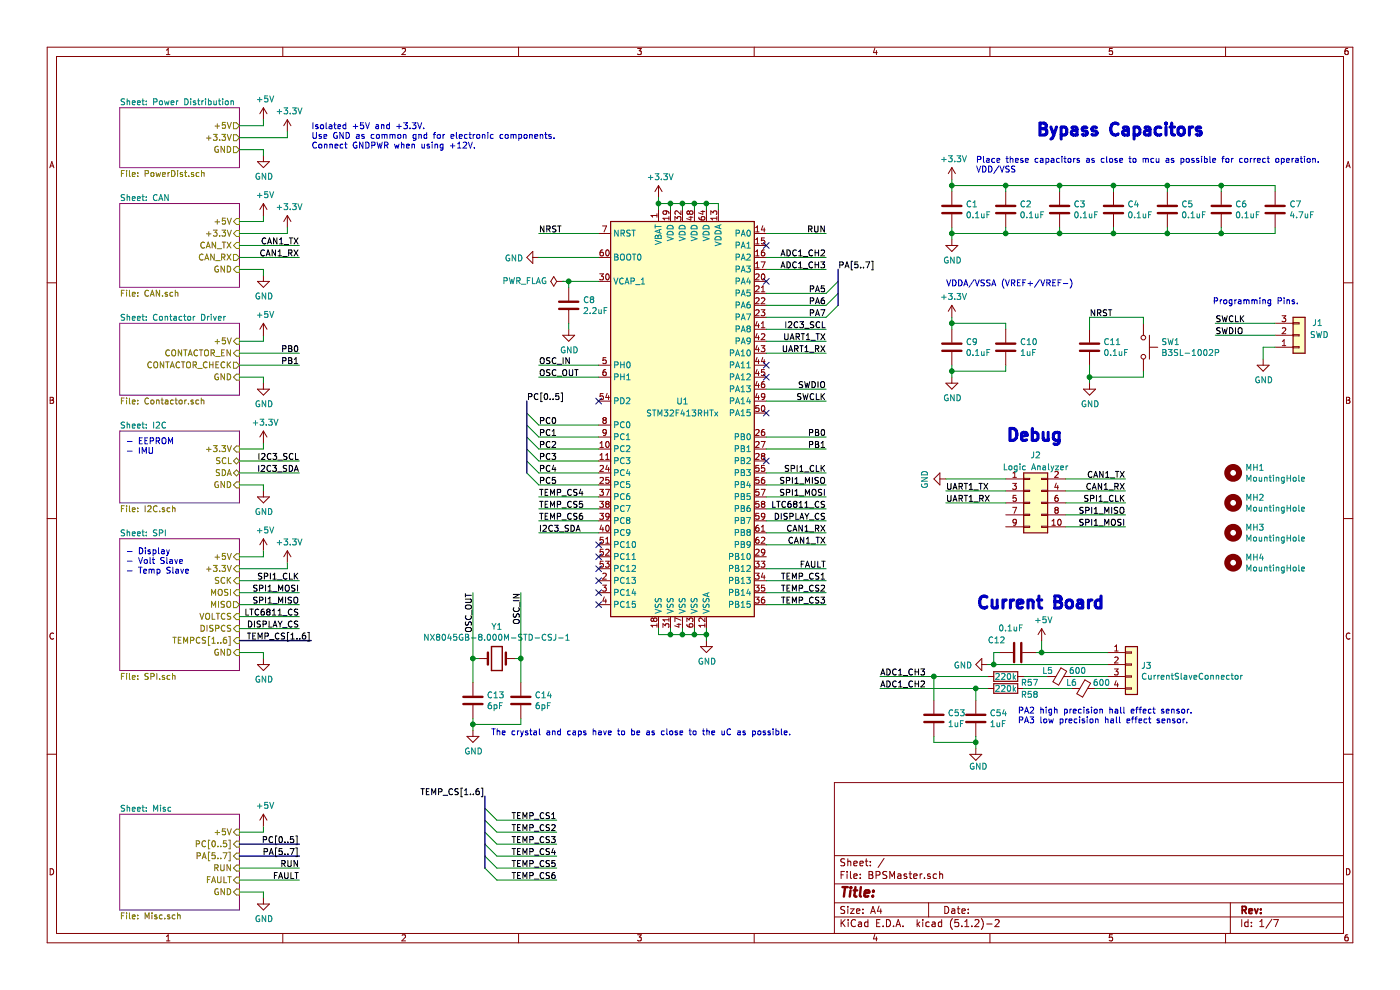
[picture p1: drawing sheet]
EESchema Schematic File Version 4
LIBS:BPSMaster-cache
EELAYER 29 0
EELAYER END
$Descr A4 11693 8268
encoding utf-8
Sheet 1 7
Title ""
Date ""
Rev ""
Comp ""
Comment1 ""
Comment2 ""
Comment3 ""
Comment4 ""
$EndDescr
$Comp
L MCU_ST_STM32F4:STM32F413RHTx U1
U 1 1
P 5700 3450
F 0 "U1" H 5700 3550 50  0000 C CNN
F 1 "STM32F413RHTx" H 5700 3450 50  0000 C CNN
F 2 "Package_QFP:LQFP-64_10x10mm_P0.5mm" H 5100 1750 50  0001 R CNN
F 3 "http://www.st.com/st-web-ui/static/active/en/resource/technical/document/datasheet/DM00282249.pdf" H 5700 3450 50  0001 C CNN
	1    5700 3450
	1    0    0    -1  
$EndComp
$Comp
L power:+3.3V #PWR04
U 1 1
P 7950 1500
F 0 "#PWR04" H 7950 1350 50  0001 C CNN
F 1 "+3.3V" H 7965 1673 50  0000 C CNN
F 2 "" H 7950 1500 50  0001 C CNN
F 3 "" H 7950 1500 50  0001 C CNN
	1    7950 1500
	1    0    0    -1  
$EndComp
$Comp
L Device:C C1
U 1 1
P 7950 1750
F 0 "C1" H 8065 1796 50  0000 L CNN
F 1 "0.1uF" H 8065 1705 50  0000 L CNN
F 2 "Capacitor_SMD:C_0805_2012Metric" H 7988 1600 50  0001 C CNN
F 3 "~" H 7950 1750 50  0001 C CNN
	1    7950 1750
	1    0    0    -1  
$EndComp
$Comp
L Device:C C2
U 1 1
P 8400 1750
F 0 "C2" H 8515 1796 50  0000 L CNN
F 1 "0.1uF" H 8515 1705 50  0000 L CNN
F 2 "Capacitor_SMD:C_0805_2012Metric" H 8438 1600 50  0001 C CNN
F 3 "~" H 8400 1750 50  0001 C CNN
	1    8400 1750
	1    0    0    -1  
$EndComp
$Comp
L Device:C C3
U 1 1
P 8850 1750
F 0 "C3" H 8965 1796 50  0000 L CNN
F 1 "0.1uF" H 8965 1705 50  0000 L CNN
F 2 "Capacitor_SMD:C_0805_2012Metric" H 8888 1600 50  0001 C CNN
F 3 "~" H 8850 1750 50  0001 C CNN
	1    8850 1750
	1    0    0    -1  
$EndComp
$Comp
L Device:C C4
U 1 1
P 9300 1750
F 0 "C4" H 9415 1796 50  0000 L CNN
F 1 "0.1uF" H 9415 1705 50  0000 L CNN
F 2 "Capacitor_SMD:C_0805_2012Metric" H 9338 1600 50  0001 C CNN
F 3 "~" H 9300 1750 50  0001 C CNN
	1    9300 1750
	1    0    0    -1  
$EndComp
$Comp
L Device:C C5
U 1 1
P 9750 1750
F 0 "C5" H 9865 1796 50  0000 L CNN
F 1 "0.1uF" H 9865 1705 50  0000 L CNN
F 2 "Capacitor_SMD:C_0805_2012Metric" H 9788 1600 50  0001 C CNN
F 3 "~" H 9750 1750 50  0001 C CNN
	1    9750 1750
	1    0    0    -1  
$EndComp
$Comp
L Device:C C6
U 1 1
P 10200 1750
F 0 "C6" H 10315 1796 50  0000 L CNN
F 1 "0.1uF" H 10315 1705 50  0000 L CNN
F 2 "Capacitor_SMD:C_0805_2012Metric" H 10238 1600 50  0001 C CNN
F 3 "~" H 10200 1750 50  0001 C CNN
	1    10200 1750
	1    0    0    -1  
$EndComp
$Comp
L Device:C C7
U 1 1
P 10650 1750
F 0 "C7" H 10768 1796 50  0000 L CNN
F 1 "4.7uF" H 10768 1705 50  0000 L CNN
F 2 "Capacitor_SMD:C_0805_2012Metric" H 10688 1600 50  0001 C CNN
F 3 "~" H 10650 1750 50  0001 C CNN
	1    10650 1750
	1    0    0    -1  
$EndComp
Wire Wire Line
	7950 1500 7950 1550
Wire Wire Line
	7950 1550 8400 1550
Wire Wire Line
	10650 1550 10650 1600
Connection ~ 7950 1550
Wire Wire Line
	7950 1550 7950 1600
Wire Wire Line
	10200 1600 10200 1550
Connection ~ 10200 1550
Wire Wire Line
	10200 1550 10650 1550
Wire Wire Line
	9750 1600 9750 1550
Connection ~ 9750 1550
Wire Wire Line
	9750 1550 10200 1550
Wire Wire Line
	9300 1550 9300 1600
Connection ~ 9300 1550
Wire Wire Line
	9300 1550 9750 1550
Wire Wire Line
	8850 1600 8850 1550
Connection ~ 8850 1550
Wire Wire Line
	8850 1550 9300 1550
Wire Wire Line
	8400 1600 8400 1550
Connection ~ 8400 1550
Wire Wire Line
	8400 1550 8850 1550
Text Notes 8150 1450 0    50   ~ 0
Place these capacitors as close to mcu as possible for correct operation.\nVDD/VSS
Wire Wire Line
	7950 1900 7950 1950
Wire Wire Line
	7950 1950 8400 1950
Wire Wire Line
	10650 1950 10650 1900
Wire Wire Line
	10200 1900 10200 1950
Connection ~ 10200 1950
Wire Wire Line
	10200 1950 10650 1950
Wire Wire Line
	9750 1900 9750 1950
Connection ~ 9750 1950
Wire Wire Line
	9750 1950 10200 1950
Wire Wire Line
	9300 1900 9300 1950
Connection ~ 9300 1950
Wire Wire Line
	9300 1950 9750 1950
Wire Wire Line
	8850 1900 8850 1950
Connection ~ 8850 1950
Wire Wire Line
	8850 1950 9300 1950
Wire Wire Line
	8400 1900 8400 1950
Connection ~ 8400 1950
Wire Wire Line
	8400 1950 8850 1950
$Comp
L power:GND #PWR08
U 1 1
P 7950 2000
F 0 "#PWR08" H 7950 1750 50  0001 C CNN
F 1 "GND" H 7955 1827 50  0000 C CNN
F 2 "" H 7950 2000 50  0001 C CNN
F 3 "" H 7950 2000 50  0001 C CNN
	1    7950 2000
	1    0    0    -1  
$EndComp
Wire Wire Line
	7950 2000 7950 1950
Connection ~ 7950 1950
$Comp
L power:+3.3V #PWR011
U 1 1
P 7950 2650
F 0 "#PWR011" H 7950 2500 50  0001 C CNN
F 1 "+3.3V" H 7965 2823 50  0000 C CNN
F 2 "" H 7950 2650 50  0001 C CNN
F 3 "" H 7950 2650 50  0001 C CNN
	1    7950 2650
	1    0    0    -1  
$EndComp
$Comp
L Device:C C9
U 1 1
P 7950 2900
F 0 "C9" H 8065 2946 50  0000 L CNN
F 1 "0.1uF" H 8065 2855 50  0000 L CNN
F 2 "Capacitor_SMD:C_0805_2012Metric" H 7988 2750 50  0001 C CNN
F 3 "~" H 7950 2900 50  0001 C CNN
	1    7950 2900
	1    0    0    -1  
$EndComp
Wire Wire Line
	7950 2650 7950 2700
Wire Wire Line
	7950 2700 8400 2700
Connection ~ 7950 2700
Wire Wire Line
	7950 2700 7950 2750
Wire Wire Line
	8400 2750 8400 2700
Text Notes 7900 2400 0    50   ~ 0
VDDA/VSSA (VREF+/VREF-)
Wire Wire Line
	7950 3050 7950 3100
Wire Wire Line
	7950 3100 8400 3100
Wire Wire Line
	8400 3050 8400 3100
$Comp
L power:GND #PWR015
U 1 1
P 7950 3150
F 0 "#PWR015" H 7950 2900 50  0001 C CNN
F 1 "GND" H 7955 2977 50  0000 C CNN
F 2 "" H 7950 3150 50  0001 C CNN
F 3 "" H 7950 3150 50  0001 C CNN
	1    7950 3150
	1    0    0    -1  
$EndComp
Wire Wire Line
	7950 3150 7950 3100
Connection ~ 7950 3100
$Comp
L Device:C C10
U 1 1
P 8400 2900
F 0 "C10" H 8518 2946 50  0000 L CNN
F 1 "1uF" H 8518 2855 50  0000 L CNN
F 2 "Capacitor_SMD:C_0805_2012Metric" H 8438 2750 50  0001 C CNN
F 3 "~" H 8400 2900 50  0001 C CNN
	1    8400 2900
	1    0    0    -1  
$EndComp
$Comp
L power:GND #PWR024
U 1 1
P 5900 5350
F 0 "#PWR024" H 5900 5100 50  0001 C CNN
F 1 "GND" H 5905 5177 50  0000 C CNN
F 2 "" H 5900 5350 50  0001 C CNN
F 3 "" H 5900 5350 50  0001 C CNN
	1    5900 5350
	1    0    0    -1  
$EndComp
Wire Wire Line
	5900 5350 5900 5300
Wire Wire Line
	5900 5300 5800 5300
Wire Wire Line
	5500 5300 5500 5250
Connection ~ 5900 5300
Wire Wire Line
	5900 5300 5900 5250
Wire Wire Line
	5600 5250 5600 5300
Connection ~ 5600 5300
Wire Wire Line
	5600 5300 5500 5300
Wire Wire Line
	5700 5250 5700 5300
Connection ~ 5700 5300
Wire Wire Line
	5700 5300 5600 5300
Wire Wire Line
	5800 5250 5800 5300
Connection ~ 5800 5300
Wire Wire Line
	5800 5300 5700 5300
$Comp
L power:+3.3V #PWR05
U 1 1
P 5500 1650
F 0 "#PWR05" H 5500 1500 50  0001 C CNN
F 1 "+3.3V" H 5515 1823 50  0000 C CNN
F 2 "" H 5500 1650 50  0001 C CNN
F 3 "" H 5500 1650 50  0001 C CNN
	1    5500 1650
	1    0    0    -1  
$EndComp
Wire Wire Line
	5500 1750 5500 1700
Wire Wire Line
	5500 1700 5600 1700
Wire Wire Line
	6000 1700 6000 1750
Connection ~ 5500 1700
Wire Wire Line
	5500 1700 5500 1650
Wire Wire Line
	5600 1750 5600 1700
Connection ~ 5600 1700
Wire Wire Line
	5600 1700 5700 1700
Wire Wire Line
	5700 1750 5700 1700
Connection ~ 5700 1700
Wire Wire Line
	5700 1700 5800 1700
Wire Wire Line
	5800 1750 5800 1700
Connection ~ 5800 1700
Wire Wire Line
	5800 1700 5900 1700
Wire Wire Line
	5900 1750 5900 1700
Connection ~ 5900 1700
Wire Wire Line
	5900 1700 6000 1700
$Comp
L Device:C C8
U 1 1
P 4750 2550
F 0 "C8" H 4868 2596 50  0000 L CNN
F 1 "2.2uF" H 4868 2505 50  0000 L CNN
F 2 "Capacitor_SMD:C_0805_2012Metric" H 4788 2400 50  0001 C CNN
F 3 "~" H 4750 2550 50  0001 C CNN
F 4 "Low ESR <1Ohm" H 4750 2550 50  0001 C CNN "Note"
	1    4750 2550
	1    0    0    -1  
$EndComp
Wire Wire Line
	4750 2400 4750 2350
$Comp
L power:GND #PWR012
U 1 1
P 4750 2750
F 0 "#PWR012" H 4750 2500 50  0001 C CNN
F 1 "GND" H 4755 2577 50  0000 C CNN
F 2 "" H 4750 2750 50  0001 C CNN
F 3 "" H 4750 2750 50  0001 C CNN
	1    4750 2750
	1    0    0    -1  
$EndComp
Wire Wire Line
	4750 2750 4750 2700
$Comp
L power:GND #PWR09
U 1 1
P 4500 2150
F 0 "#PWR09" H 4500 1900 50  0001 C CNN
F 1 "GND" V 4505 2022 50  0000 R CNN
F 2 "" H 4500 2150 50  0001 C CNN
F 3 "" H 4500 2150 50  0001 C CNN
	1    4500 2150
	0    1    1    0   
$EndComp
Wire Wire Line
	4500 2150 5000 2150
Wire Wire Line
	4750 2350 5000 2350
Wire Wire Line
	5000 3050 4500 3050
Wire Wire Line
	6900 3350 6400 3350
Text Label 4500 3150 0    50   ~ 0
OSC_OUT
Text Label 4500 3050 0    50   ~ 0
OSC_IN
Wire Wire Line
	5000 3150 4500 3150
Wire Wire Line
	6400 3250 6900 3250
Text Label 6900 3250 2    50   ~ 0
SWDIO
Text Label 6900 3350 2    50   ~ 0
SWCLK
Wire Wire Line
	6400 2850 6900 2850
Wire Wire Line
	6400 2950 6900 2950
Text Label 6900 2850 2    50   ~ 0
UART1_TX
Text Label 6900 2950 2    50   ~ 0
UART1_RX
Wire Wire Line
	6400 4450 6900 4450
Text Label 6900 4450 2    50   ~ 0
CAN1_RX
Wire Wire Line
	6400 4550 6900 4550
Text Label 6900 4550 2    50   ~ 0
CAN1_TX
Wire Wire Line
	6400 3950 6900 3950
Wire Wire Line
	6400 4050 6900 4050
Wire Wire Line
	6400 4150 6900 4150
Wire Wire Line
	6400 4250 6900 4250
Text Label 6900 3950 2    50   ~ 0
SPI1_CLK
Text Label 6900 4050 2    50   ~ 0
SPI1_MISO
Text Label 6900 4150 2    50   ~ 0
SPI1_MOSI
Text Label 6900 4250 2    50   ~ 0
LTC6811_CS
Wire Wire Line
	5000 4450 4500 4450
Wire Wire Line
	6400 2750 6900 2750
Text Label 6900 2750 2    50   ~ 0
I2C3_SCL
Text Label 4500 4450 0    50   ~ 0
I2C3_SDA
Wire Wire Line
	6400 2150 6900 2150
Wire Wire Line
	6400 2250 6900 2250
Text Label 6900 2150 2    50   ~ 0
ADC1_CH2
Text Label 6900 2250 2    50   ~ 0
ADC1_CH3
Text Notes 8500 6050 0    50   ~ 0
PA2 high precision hall effect sensor.\nPA3 low precision hall effect sensor.
$Sheet
S 1000 900  1000 500 
U 5C29E573
F0 "Power Distribution" 50
F1 "PowerDist.sch" 50
F2 "+3.3V" O R 2000 1150 50 
F3 "GND" O R 2000 1250 50 
F4 "+5V" O R 2000 1050 50 
$EndSheet
$Sheet
S 1000 1700 1000 700 
U 5C2F0362
F0 "CAN" 50
F1 "CAN.sch" 50
F2 "CAN_TX" I R 2000 2050 50 
F3 "CAN_RX" O R 2000 2150 50 
F4 "GND" I R 2000 2250 50 
F5 "+3.3V" I R 2000 1950 50 
F6 "+5V" I R 2000 1850 50 
$EndSheet
$Comp
L power:GND #PWR03
U 1 1
P 2200 1300
F 0 "#PWR03" H 2200 1050 50  0001 C CNN
F 1 "GND" H 2205 1127 50  0000 C CNN
F 2 "" H 2200 1300 50  0001 C CNN
F 3 "" H 2200 1300 50  0001 C CNN
	1    2200 1300
	1    0    0    -1  
$EndComp
Wire Wire Line
	2200 1300 2200 1250
Wire Wire Line
	2200 1250 2000 1250
$Comp
L power:+3.3V #PWR02
U 1 1
P 2400 1100
F 0 "#PWR02" H 2400 950 50  0001 C CNN
F 1 "+3.3V" H 2415 1273 50  0000 C CNN
F 2 "" H 2400 1100 50  0001 C CNN
F 3 "" H 2400 1100 50  0001 C CNN
	1    2400 1100
	1    0    0    -1  
$EndComp
Wire Wire Line
	2400 1100 2400 1150
$Comp
L power:GND #PWR010
U 1 1
P 2200 2300
F 0 "#PWR010" H 2200 2050 50  0001 C CNN
F 1 "GND" H 2205 2127 50  0000 C CNN
F 2 "" H 2200 2300 50  0001 C CNN
F 3 "" H 2200 2300 50  0001 C CNN
	1    2200 2300
	1    0    0    -1  
$EndComp
Wire Wire Line
	2200 2300 2200 2250
Wire Wire Line
	2200 2250 2000 2250
$Comp
L power:+5V #PWR01
U 1 1
P 2200 1000
F 0 "#PWR01" H 2200 850 50  0001 C CNN
F 1 "+5V" H 2215 1173 50  0000 C CNN
F 2 "" H 2200 1000 50  0001 C CNN
F 3 "" H 2200 1000 50  0001 C CNN
	1    2200 1000
	1    0    0    -1  
$EndComp
Wire Wire Line
	2000 1050 2200 1050
Wire Wire Line
	2200 1050 2200 1000
Wire Wire Line
	2000 1150 2400 1150
$Sheet
S 1000 2700 1000 600 
U 5C38C674
F0 "Contactor Driver" 50
F1 "Contactor.sch" 50
F2 "CONTACTOR_CHECK" O R 2000 3050 50 
F3 "CONTACTOR_EN" I R 2000 2950 50 
F4 "GND" I R 2000 3150 50 
F5 "+5V" I R 2000 2850 50 
$EndSheet
$Comp
L power:+3.3V #PWR07
U 1 1
P 2400 1900
F 0 "#PWR07" H 2400 1750 50  0001 C CNN
F 1 "+3.3V" H 2415 2073 50  0000 C CNN
F 2 "" H 2400 1900 50  0001 C CNN
F 3 "" H 2400 1900 50  0001 C CNN
	1    2400 1900
	1    0    0    -1  
$EndComp
Wire Wire Line
	2400 1900 2400 1950
Wire Wire Line
	2000 1950 2400 1950
Text Notes 2600 1250 0    50   ~ 0
Isolated +5V and +3.3V.\nUse GND as common gnd for electronic components.\nConnect GNDPWR when using +12V.
$Comp
L power:GND #PWR016
U 1 1
P 2200 3200
F 0 "#PWR016" H 2200 2950 50  0001 C CNN
F 1 "GND" H 2205 3027 50  0000 C CNN
F 2 "" H 2200 3200 50  0001 C CNN
F 3 "" H 2200 3200 50  0001 C CNN
	1    2200 3200
	1    0    0    -1  
$EndComp
Wire Wire Line
	2200 3200 2200 3150
Wire Wire Line
	2200 3150 2000 3150
$Comp
L Device:C C11
U 1 1
P 9100 2900
F 0 "C11" H 9215 2946 50  0000 L CNN
F 1 "0.1uF" H 9215 2855 50  0000 L CNN
F 2 "Capacitor_SMD:C_0805_2012Metric" H 9138 2750 50  0001 C CNN
F 3 "~" H 9100 2900 50  0001 C CNN
	1    9100 2900
	1    0    0    -1  
$EndComp
Wire Wire Line
	9100 2650 9550 2650
Wire Wire Line
	9100 3150 9550 3150
$Comp
L power:GND #PWR017
U 1 1
P 9100 3200
F 0 "#PWR017" H 9100 2950 50  0001 C CNN
F 1 "GND" H 9105 3027 50  0000 C CNN
F 2 "" H 9100 3200 50  0001 C CNN
F 3 "" H 9100 3200 50  0001 C CNN
	1    9100 3200
	1    0    0    -1  
$EndComp
Wire Wire Line
	9100 3200 9100 3150
Connection ~ 9100 3150
$Comp
L Switch:SW_Push SW1
U 1 1
P 9550 2900
F 0 "SW1" V 9504 3048 50  0000 L CNN
F 1 "B3SL-1002P" V 9595 3048 50  0000 L CNN
F 2 "Button_Switch_SMD:SW_SPST_B3SL-1002P" H 9550 3100 50  0001 C CNN
F 3 "" H 9550 3100 50  0001 C CNN
	1    9550 2900
	0    1    1    0   
$EndComp
Wire Wire Line
	9100 3050 9100 3150
Wire Wire Line
	9100 2650 9100 2750
Wire Wire Line
	9550 2650 9550 2700
Wire Wire Line
	9550 3100 9550 3150
Wire Wire Line
	5000 1950 4500 1950
Text Label 4500 1950 0    50   ~ 0
NRST
Text Label 9100 2650 0    50   ~ 0
NRST
$Sheet
S 1000 3600 1000 600 
U 5C350CEA
F0 "I2C" 50
F1 "I2C.sch" 50
F2 "SDA" B R 2000 3950 50 
F3 "SCL" B R 2000 3850 50 
F4 "GND" I R 2000 4050 50 
F5 "+3.3V" I R 2000 3750 50 
$EndSheet
$Comp
L power:GND #PWR021
U 1 1
P 2200 4100
F 0 "#PWR021" H 2200 3850 50  0001 C CNN
F 1 "GND" H 2205 3927 50  0000 C CNN
F 2 "" H 2200 4100 50  0001 C CNN
F 3 "" H 2200 4100 50  0001 C CNN
	1    2200 4100
	1    0    0    -1  
$EndComp
Wire Wire Line
	2200 4100 2200 4050
Wire Wire Line
	2200 4050 2000 4050
$Comp
L power:+3.3V #PWR018
U 1 1
P 2200 3700
F 0 "#PWR018" H 2200 3550 50  0001 C CNN
F 1 "+3.3V" H 2215 3873 50  0000 C CNN
F 2 "" H 2200 3700 50  0001 C CNN
F 3 "" H 2200 3700 50  0001 C CNN
	1    2200 3700
	1    0    0    -1  
$EndComp
Wire Wire Line
	2200 3700 2200 3750
Wire Wire Line
	2000 3950 2500 3950
Text Label 2500 3950 2    50   ~ 0
I2C3_SDA
Wire Wire Line
	2200 3750 2000 3750
Wire Wire Line
	2000 3850 2500 3850
Text Label 2500 3850 2    50   ~ 0
I2C3_SCL
Wire Wire Line
	6400 3650 6900 3650
Wire Wire Line
	6900 3750 6400 3750
Text Label 6900 3650 2    50   ~ 0
PB0
Text Label 6900 3750 2    50   ~ 0
PB1
Wire Wire Line
	2000 2150 2500 2150
Text Label 2500 2150 2    50   ~ 0
CAN1_RX
Wire Wire Line
	2000 2050 2500 2050
Text Label 2500 2050 2    50   ~ 0
CAN1_TX
$Comp
L Device:Crystal Y1
U 1 1
P 4150 5500
F 0 "Y1" H 4150 5768 50  0000 C CNN
F 1 "NX8045GB-8.000M-STD-CSJ-1" H 4150 5677 50  0000 C CNN
F 2 "UTSVT_BPS:NX8045GB-8.000M-STD-CSJ-1" H 4150 5500 50  0001 C CNN
F 3 "~" H 4150 5500 50  0001 C CNN
	1    4150 5500
	1    0    0    -1  
$EndComp
Wire Wire Line
	4000 5500 3950 5500
Wire Wire Line
	4300 5500 4350 5500
$Comp
L Device:C C14
U 1 1
P 4350 5850
F 0 "C14" H 4465 5896 50  0000 L CNN
F 1 "6pF" H 4465 5805 50  0000 L CNN
F 2 "Capacitor_SMD:C_0805_2012Metric" H 4388 5700 50  0001 C CNN
F 3 "~" H 4350 5850 50  0001 C CNN
	1    4350 5850
	1    0    0    -1  
$EndComp
$Comp
L Device:C C13
U 1 1
P 3950 5850
F 0 "C13" H 4065 5896 50  0000 L CNN
F 1 "6pF" H 4065 5805 50  0000 L CNN
F 2 "Capacitor_SMD:C_0805_2012Metric" H 3988 5700 50  0001 C CNN
F 3 "~" H 3950 5850 50  0001 C CNN
	1    3950 5850
	1    0    0    -1  
$EndComp
Wire Wire Line
	4350 5500 4350 5700
Connection ~ 4350 5500
$Comp
L power:GND #PWR028
U 1 1
P 3950 6100
F 0 "#PWR028" H 3950 5850 50  0001 C CNN
F 1 "GND" H 3955 5927 50  0000 C CNN
F 2 "" H 3950 6100 50  0001 C CNN
F 3 "" H 3950 6100 50  0001 C CNN
	1    3950 6100
	1    0    0    -1  
$EndComp
Wire Wire Line
	3950 6050 4350 6050
Wire Wire Line
	4350 6050 4350 6000
Text Notes 4100 6150 0    50   ~ 0
The crystal and caps have to be as close to the uC as possible.
$Comp
L Connector_Generic:Conn_02x05_Odd_Even J2
U 1 1
P 8600 4200
F 0 "J2" H 8650 4600 50  0000 C CNN
F 1 "Logic Analyzer" H 8650 4500 50  0000 C CNN
F 2 "Connector_PinHeader_2.54mm:PinHeader_2x05_P2.54mm_Vertical" H 8600 4200 50  0001 C CNN
F 3 "~" H 8600 4200 50  0001 C CNN
	1    8600 4200
	1    0    0    -1  
$EndComp
$Comp
L power:GND #PWR019
U 1 1
P 7900 4000
F 0 "#PWR019" H 7900 3750 50  0001 C CNN
F 1 "GND" H 7905 3827 50  0000 C CNN
F 2 "" H 7900 4000 50  0001 C CNN
F 3 "" H 7900 4000 50  0001 C CNN
	1    7900 4000
	0    1    1    0   
$EndComp
Wire Wire Line
	7900 4000 8400 4000
Wire Wire Line
	8900 4200 9400 4200
Wire Wire Line
	8900 4300 9400 4300
Wire Wire Line
	8900 4400 9400 4400
Text Label 9400 4200 2    50   ~ 0
SPI1_CLK
Text Label 9400 4300 2    50   ~ 0
SPI1_MISO
Text Label 9400 4400 2    50   ~ 0
SPI1_MOSI
Wire Wire Line
	6400 4350 6900 4350
Text Label 6900 4350 2    50   ~ 0
DISPLAY_CS
Wire Wire Line
	8400 4100 7900 4100
Wire Wire Line
	8400 4200 7900 4200
Text Label 7900 4100 0    50   ~ 0
UART1_TX
Text Label 7900 4200 0    50   ~ 0
UART1_RX
Wire Wire Line
	8900 4100 9400 4100
Text Label 9400 4100 2    50   ~ 0
CAN1_RX
Wire Wire Line
	8900 4000 9400 4000
Text Label 9400 4000 2    50   ~ 0
CAN1_TX
Wire Wire Line
	5000 4050 4500 4050
Wire Wire Line
	4500 3950 5000 3950
Wire Wire Line
	5000 3850 4500 3850
Wire Wire Line
	4500 3750 5000 3750
Wire Wire Line
	5000 3650 4500 3650
Wire Wire Line
	4500 3550 5000 3550
Wire Wire Line
	2000 2950 2500 2950
Wire Wire Line
	2500 3050 2000 3050
Text Label 2500 2950 2    50   ~ 0
PB0
Text Label 2500 3050 2    50   ~ 0
PB1
Text Label 4500 3550 0    50   ~ 0
PC0
Text Label 4500 3650 0    50   ~ 0
PC1
Text Label 4500 3750 0    50   ~ 0
PC2
Text Label 4500 3850 0    50   ~ 0
PC3
Text Label 4500 3950 0    50   ~ 0
PC4
Text Label 4500 4050 0    50   ~ 0
PC5
$Comp
L Connector_Generic:Conn_01x03 J1
U 1 1
P 10850 2800
F 0 "J1" H 11050 2700 50  0000 R CNN
F 1 "SWD" H 11100 2800 50  0000 R CNN
F 2 "Connector_PinHeader_2.54mm:PinHeader_1x03_P2.54mm_Vertical" H 10850 2800 50  0001 C CNN
F 3 "~" H 10850 2800 50  0001 C CNN
	1    10850 2800
	1    0    0    1   
$EndComp
Wire Wire Line
	10150 2700 10650 2700
Wire Wire Line
	10650 2800 10150 2800
Text Label 10150 2800 0    50   ~ 0
SWDIO
Text Label 10150 2700 0    50   ~ 0
SWCLK
Text Notes 10850 2550 2    50   ~ 0
Programming Pins.
$Comp
L power:GND #PWR014
U 1 1
P 10550 3000
F 0 "#PWR014" H 10550 2750 50  0001 C CNN
F 1 "GND" H 10555 2827 50  0000 C CNN
F 2 "" H 10550 3000 50  0001 C CNN
F 3 "" H 10550 3000 50  0001 C CNN
	1    10550 3000
	1    0    0    -1  
$EndComp
Wire Wire Line
	10550 3000 10550 2900
Wire Wire Line
	10550 2900 10650 2900
$Sheet
S 1000 4500 1000 1100
U 5C4C7509
F0 "SPI" 50
F1 "SPI.sch" 50
F2 "MOSI" I R 2000 4950 50 
F3 "MISO" O R 2000 5050 50 
F4 "SCK" I R 2000 4850 50 
F5 "VOLTCS" I R 2000 5150 50 
F6 "GND" I R 2000 5450 50 
F7 "+3.3V" I R 2000 4750 50 
F8 "DISPCS" I R 2000 5250 50 
F9 "+5V" I R 2000 4650 50 
F10 "TEMPCS[1..6]" I R 2000 5350 50 
$EndSheet
$Comp
L power:GND #PWR026
U 1 1
P 2200 5500
F 0 "#PWR026" H 2200 5250 50  0001 C CNN
F 1 "GND" H 2205 5327 50  0000 C CNN
F 2 "" H 2200 5500 50  0001 C CNN
F 3 "" H 2200 5500 50  0001 C CNN
	1    2200 5500
	1    0    0    -1  
$EndComp
Wire Wire Line
	2200 5500 2200 5450
Wire Wire Line
	2200 5450 2000 5450
Wire Wire Line
	2000 4850 2500 4850
Wire Wire Line
	2000 5050 2500 5050
Wire Wire Line
	2000 4950 2500 4950
Wire Wire Line
	2000 5150 2500 5150
Text Label 2500 4850 2    50   ~ 0
SPI1_CLK
Text Label 2500 5050 2    50   ~ 0
SPI1_MISO
Text Label 2500 4950 2    50   ~ 0
SPI1_MOSI
Text Label 2500 5150 2    50   ~ 0
LTC6811_CS
Wire Wire Line
	2000 5250 2500 5250
Text Label 2500 5250 2    50   ~ 0
DISPLAY_CS
$Sheet
S 1000 6800 1000 800 
U 5C392C6A
F0 "Misc" 50
F1 "Misc.sch" 50
F2 "GND" I R 2000 7450 50 
F3 "PC[0..5]" I R 2000 7050 50 
F4 "+5V" I R 2000 6950 50 
F5 "PA[5..7]" I R 2000 7150 50 
F6 "FAULT" I R 2000 7350 50 
F7 "RUN" I R 2000 7250 50 
$EndSheet
$Comp
L power:+3.3V #PWR023
U 1 1
P 2400 4700
F 0 "#PWR023" H 2400 4550 50  0001 C CNN
F 1 "+3.3V" H 2415 4873 50  0000 C CNN
F 2 "" H 2400 4700 50  0001 C CNN
F 3 "" H 2400 4700 50  0001 C CNN
	1    2400 4700
	1    0    0    -1  
$EndComp
Wire Wire Line
	2400 4700 2400 4750
$Comp
L power:+5V #PWR022
U 1 1
P 2200 4600
F 0 "#PWR022" H 2200 4450 50  0001 C CNN
F 1 "+5V" H 2215 4773 50  0000 C CNN
F 2 "" H 2200 4600 50  0001 C CNN
F 3 "" H 2200 4600 50  0001 C CNN
	1    2200 4600
	1    0    0    -1  
$EndComp
Wire Wire Line
	2000 4650 2200 4650
Wire Wire Line
	2200 4650 2200 4600
Wire Wire Line
	2000 4750 2400 4750
Wire Bus Line
	2000 5350 2600 5350
Text Notes 8650 1150 0    100  ~ 20
Bypass Capacitors
Text Notes 8400 3700 0    100  ~ 20
Debug
Entry Wire Line
	4400 3950 4500 4050
Entry Wire Line
	4400 3850 4500 3950
Entry Wire Line
	4400 3750 4500 3850
Entry Wire Line
	4400 3650 4500 3750
Entry Wire Line
	4400 3550 4500 3650
Entry Wire Line
	4400 3450 4500 3550
Text Label 4400 3350 0    50   ~ 0
PC[0..5]
Wire Wire Line
	4650 6850 4150 6850
Wire Wire Line
	4650 6950 4150 6950
Wire Wire Line
	4650 7050 4150 7050
Wire Wire Line
	4650 7150 4150 7150
Wire Wire Line
	4650 7250 4150 7250
Text Label 4650 6850 2    50   ~ 0
TEMP_CS1
Wire Wire Line
	4150 7350 4650 7350
Entry Wire Line
	4150 7350 4050 7250
Entry Wire Line
	4150 7250 4050 7150
Entry Wire Line
	4150 7150 4050 7050
Entry Wire Line
	4150 7050 4050 6950
Entry Wire Line
	4150 6950 4050 6850
Entry Wire Line
	4150 6850 4050 6750
Text Label 4650 6950 2    50   ~ 0
TEMP_CS2
Text Label 4650 7050 2    50   ~ 0
TEMP_CS3
Text Label 4650 7150 2    50   ~ 0
TEMP_CS4
Text Label 4650 7250 2    50   ~ 0
TEMP_CS5
Text Label 4650 7350 2    50   ~ 0
TEMP_CS6
Text Label 4050 6650 2    50   ~ 0
TEMP_CS[1..6]
Text Label 2600 5350 2    50   ~ 0
TEMP_CS[1..6]
$Comp
L power:GND #PWR032
U 1 1
P 2200 7500
F 0 "#PWR032" H 2200 7250 50  0001 C CNN
F 1 "GND" H 2205 7327 50  0000 C CNN
F 2 "" H 2200 7500 50  0001 C CNN
F 3 "" H 2200 7500 50  0001 C CNN
	1    2200 7500
	1    0    0    -1  
$EndComp
Wire Wire Line
	2200 7500 2200 7450
Wire Wire Line
	2200 7450 2000 7450
Text Label 2500 7050 2    50   ~ 0
PC[0..5]
Wire Wire Line
	6400 2450 6900 2450
Wire Wire Line
	6400 2550 6900 2550
Text Label 6900 2450 2    50   ~ 0
PA5
Text Label 6900 2550 2    50   ~ 0
PA6
Entry Wire Line
	6900 2550 7000 2450
Entry Wire Line
	6900 2450 7000 2350
Text Label 7000 2250 0    50   ~ 0
PA[5..7]
Wire Bus Line
	2000 7050 2500 7050
Wire Bus Line
	2000 7150 2500 7150
Text Label 2500 7150 2    50   ~ 0
PA[5..7]
$Comp
L Mechanical:MountingHole MH1
U 1 1
P 10300 3950
F 0 "MH1" H 10400 3996 50  0000 L CNN
F 1 "MountingHole" H 10400 3905 50  0000 L CNN
F 2 "MountingHole:MountingHole_3mm" H 10300 3950 50  0001 C CNN
F 3 "~" H 10300 3950 50  0001 C CNN
	1    10300 3950
	1    0    0    -1  
$EndComp
$Comp
L Mechanical:MountingHole MH2
U 1 1
P 10300 4200
F 0 "MH2" H 10400 4246 50  0000 L CNN
F 1 "MountingHole" H 10400 4155 50  0000 L CNN
F 2 "MountingHole:MountingHole_3mm" H 10300 4200 50  0001 C CNN
F 3 "~" H 10300 4200 50  0001 C CNN
	1    10300 4200
	1    0    0    -1  
$EndComp
$Comp
L Mechanical:MountingHole MH3
U 1 1
P 10300 4450
F 0 "MH3" H 10400 4496 50  0000 L CNN
F 1 "MountingHole" H 10400 4405 50  0000 L CNN
F 2 "MountingHole:MountingHole_3mm" H 10300 4450 50  0001 C CNN
F 3 "~" H 10300 4450 50  0001 C CNN
	1    10300 4450
	1    0    0    -1  
$EndComp
$Comp
L Mechanical:MountingHole MH4
U 1 1
P 10300 4700
F 0 "MH4" H 10400 4746 50  0000 L CNN
F 1 "MountingHole" H 10400 4655 50  0000 L CNN
F 2 "MountingHole:MountingHole_3mm" H 10300 4700 50  0001 C CNN
F 3 "~" H 10300 4700 50  0001 C CNN
	1    10300 4700
	1    0    0    -1  
$EndComp
Text Notes 1050 3800 0    50   ~ 0
- EEPROM\n- IMU
Text Notes 1050 4800 0    50   ~ 0
- Display\n- Volt Slave\n- Temp Slave
$Comp
L Connector_Generic:Conn_01x04 J3
U 1 1
P 9450 5550
F 0 "J3" H 9529 5542 50  0000 L CNN
F 1 "CurrentSlaveConnector" H 9529 5451 50  0000 L CNN
F 2 "UTSVT_Connectors:Molex_MicroFit3.0_1x4xP3.00mm_PolarizingPeg_Vertical" H 9450 5550 50  0001 C CNN
F 3 "~" H 9450 5550 50  0001 C CNN
	1    9450 5550
	1    0    0    -1  
$EndComp
Text Notes 8150 5100 0    100  ~ 20
Current Board
Wire Wire Line
	8750 5650 8550 5650
Text Label 7350 5750 0    50   ~ 0
ADC1_CH2
Text Label 7350 5650 0    50   ~ 0
ADC1_CH3
Wire Wire Line
	8700 5350 8700 5450
Wire Wire Line
	8650 5450 8700 5450
$Comp
L power:GND #PWR027
U 1 1
P 8250 5550
F 0 "#PWR027" H 8250 5300 50  0001 C CNN
F 1 "GND" V 8255 5422 50  0000 R CNN
F 2 "" H 8250 5550 50  0001 C CNN
F 3 "" H 8250 5550 50  0001 C CNN
	1    8250 5550
	0    1    1    0   
$EndComp
$Comp
L Device:C C12
U 1 1
P 8500 5450
F 0 "C12" V 8600 5550 50  0000 L CNN
F 1 "0.1uF" V 8700 5400 50  0000 L CNN
F 2 "Capacitor_SMD:C_0805_2012Metric" H 8538 5300 50  0001 C CNN
F 3 "~" H 8500 5450 50  0001 C CNN
	1    8500 5450
	0    -1   -1   0   
$EndComp
Wire Wire Line
	8350 5450 8300 5450
Wire Wire Line
	8300 5450 8300 5550
Connection ~ 8300 5550
Wire Wire Line
	8300 5550 8250 5550
Connection ~ 8700 5450
Wire Wire Line
	3950 6100 3950 6050
Connection ~ 3950 6050
Wire Wire Line
	3950 6050 3950 6000
Text Label 3950 4950 3    50   ~ 0
OSC_OUT
Text Label 4350 4950 3    50   ~ 0
OSC_IN
Wire Wire Line
	4350 4950 4350 5500
Wire Wire Line
	3950 4950 3950 5500
Wire Wire Line
	3950 5700 3950 5500
Connection ~ 3950 5500
NoConn ~ 5000 5050
NoConn ~ 5000 4950
NoConn ~ 5000 4850
NoConn ~ 5000 4750
NoConn ~ 5000 4650
NoConn ~ 5000 4550
NoConn ~ 6400 3850
NoConn ~ 6400 3450
NoConn ~ 5000 3350
NoConn ~ 6400 2350
NoConn ~ 6400 2050
$Comp
L power:PWR_FLAG #FLG01
U 1 1
P 4700 2350
F 0 "#FLG01" H 4700 2425 50  0001 C CNN
F 1 "PWR_FLAG" V 4700 2478 50  0000 L CNN
F 2 "" H 4700 2350 50  0001 C CNN
F 3 "~" H 4700 2350 50  0001 C CNN
	1    4700 2350
	0    -1   -1   0   
$EndComp
Wire Wire Line
	4700 2350 4750 2350
Connection ~ 4750 2350
Wire Wire Line
	2200 1850 2200 1800
Wire Wire Line
	2000 1850 2200 1850
$Comp
L power:+5V #PWR06
U 1 1
P 2200 1800
F 0 "#PWR06" H 2200 1650 50  0001 C CNN
F 1 "+5V" H 2215 1973 50  0000 C CNN
F 2 "" H 2200 1800 50  0001 C CNN
F 3 "" H 2200 1800 50  0001 C CNN
	1    2200 1800
	1    0    0    -1  
$EndComp
Wire Wire Line
	2200 2850 2200 2800
Wire Wire Line
	2000 2850 2200 2850
$Comp
L power:+5V #PWR013
U 1 1
P 2200 2800
F 0 "#PWR013" H 2200 2650 50  0001 C CNN
F 1 "+5V" H 2215 2973 50  0000 C CNN
F 2 "" H 2200 2800 50  0001 C CNN
F 3 "" H 2200 2800 50  0001 C CNN
	1    2200 2800
	1    0    0    -1  
$EndComp
Wire Wire Line
	2200 6950 2200 6900
Wire Wire Line
	2000 6950 2200 6950
$Comp
L power:+5V #PWR031
U 1 1
P 2200 6900
F 0 "#PWR031" H 2200 6750 50  0001 C CNN
F 1 "+5V" H 2215 7073 50  0000 C CNN
F 2 "" H 2200 6900 50  0001 C CNN
F 3 "" H 2200 6900 50  0001 C CNN
	1    2200 6900
	1    0    0    -1  
$EndComp
$Comp
L power:+5V #PWR0134
U 1 1
P 8700 5350
F 0 "#PWR0134" H 8700 5200 50  0001 C CNN
F 1 "+5V" H 8715 5523 50  0000 C CNN
F 2 "" H 8700 5350 50  0001 C CNN
F 3 "" H 8700 5350 50  0001 C CNN
	1    8700 5350
	1    0    0    -1  
$EndComp
$Comp
L Device:R R58
U 1 1
P 8400 5750
F 0 "R58" V 8450 5950 50  0000 C CNN
F 1 "220k" V 8400 5750 50  0000 C CNN
F 2 "Resistor_SMD:R_0805_2012Metric" V 8330 5750 50  0001 C CNN
F 3 "~" H 8400 5750 50  0001 C CNN
	1    8400 5750
	0    1    1    0   
$EndComp
$Comp
L Device:R R57
U 1 1
P 8400 5650
F 0 "R57" V 8450 5850 50  0000 C CNN
F 1 "220k" V 8400 5650 50  0000 C CNN
F 2 "Resistor_SMD:R_0805_2012Metric" V 8330 5650 50  0001 C CNN
F 3 "~" H 8400 5650 50  0001 C CNN
	1    8400 5650
	0    1    1    0   
$EndComp
Wire Wire Line
	8250 5650 7800 5650
Wire Wire Line
	7350 5750 8150 5750
$Comp
L Device:C C54
U 1 1
P 8150 6000
F 0 "C54" H 8265 6046 50  0000 L CNN
F 1 "1uF" H 8265 5955 50  0000 L CNN
F 2 "Capacitor_SMD:C_0805_2012Metric" H 8188 5850 50  0001 C CNN
F 3 "~" H 8150 6000 50  0001 C CNN
	1    8150 6000
	1    0    0    -1  
$EndComp
Wire Wire Line
	8150 5850 8150 5750
Connection ~ 8150 5750
Wire Wire Line
	8150 5750 8250 5750
$Comp
L Device:C C53
U 1 1
P 7800 6000
F 0 "C53" H 7915 6046 50  0000 L CNN
F 1 "1uF" H 7915 5955 50  0000 L CNN
F 2 "Capacitor_SMD:C_0805_2012Metric" H 7838 5850 50  0001 C CNN
F 3 "~" H 7800 6000 50  0001 C CNN
	1    7800 6000
	1    0    0    -1  
$EndComp
Wire Wire Line
	7800 5850 7800 5650
Connection ~ 7800 5650
Wire Wire Line
	7800 5650 7350 5650
$Comp
L power:GND #PWR0138
U 1 1
P 8150 6250
F 0 "#PWR0138" H 8150 6000 50  0001 C CNN
F 1 "GND" H 8250 6100 50  0000 R CNN
F 2 "" H 8150 6250 50  0001 C CNN
F 3 "" H 8150 6250 50  0001 C CNN
	1    8150 6250
	1    0    0    -1  
$EndComp
Wire Wire Line
	8150 6250 8150 6200
Wire Wire Line
	8150 6200 7800 6200
Wire Wire Line
	7800 6200 7800 6150
Connection ~ 8150 6200
Wire Wire Line
	8150 6200 8150 6150
Wire Wire Line
	6400 4850 6900 4850
Wire Wire Line
	6400 4950 6900 4950
Wire Wire Line
	6400 5050 6900 5050
Text Label 6900 4850 2    50   ~ 0
TEMP_CS1
Text Label 6900 4950 2    50   ~ 0
TEMP_CS2
Text Label 6900 5050 2    50   ~ 0
TEMP_CS3
Wire Wire Line
	4500 4150 5000 4150
Text Label 4500 4150 0    50   ~ 0
TEMP_CS4
Wire Wire Line
	4500 4250 5000 4250
Wire Wire Line
	5000 4350 4500 4350
Text Label 4500 4250 0    50   ~ 0
TEMP_CS5
Text Label 4500 4350 0    50   ~ 0
TEMP_CS6
NoConn ~ 6400 3050
NoConn ~ 6400 3150
Wire Wire Line
	6400 2650 6900 2650
Text Label 6900 2650 2    50   ~ 0
PA7
Entry Wire Line
	6900 2650 7000 2550
Wire Wire Line
	6400 4750 6900 4750
Text Label 6900 4750 2    50   ~ 0
FAULT
Wire Wire Line
	2000 7350 2500 7350
Text Label 2500 7350 2    50   ~ 0
FAULT
Wire Wire Line
	6400 1950 6900 1950
Text Label 6900 1950 2    50   ~ 0
RUN
Wire Wire Line
	2000 7250 2500 7250
Text Label 2500 7250 2    50   ~ 0
RUN
$Comp
L Device:Ferrite_Bead_Small L5
U 1 1
P 8850 5650
F 0 "L5" V 8800 5550 50  0000 C CNN
F 1 "600" V 8800 5800 50  0000 C CNN
F 2 "Inductor_SMD:L_0805_2012Metric" V 8780 5650 50  0001 C CNN
F 3 "~" H 8850 5650 50  0001 C CNN
	1    8850 5650
	0    1    1    0   
$EndComp
Wire Wire Line
	8950 5650 9250 5650
Wire Wire Line
	8300 5550 9250 5550
Wire Wire Line
	8700 5450 9250 5450
$Comp
L Device:Ferrite_Bead_Small L6
U 1 1
P 9050 5750
F 0 "L6" V 9000 5650 50  0000 C CNN
F 1 "600" V 9000 5900 50  0000 C CNN
F 2 "Inductor_SMD:L_0805_2012Metric" V 8980 5750 50  0001 C CNN
F 3 "~" H 9050 5750 50  0001 C CNN
	1    9050 5750
	0    1    1    0   
$EndComp
Wire Wire Line
	9150 5750 9250 5750
Wire Wire Line
	8550 5750 8950 5750
Wire Bus Line
	7000 2250 7000 2550
Wire Bus Line
	4400 3350 4400 3950
Wire Bus Line
	4050 6650 4050 7250
$EndSCHEMATC
